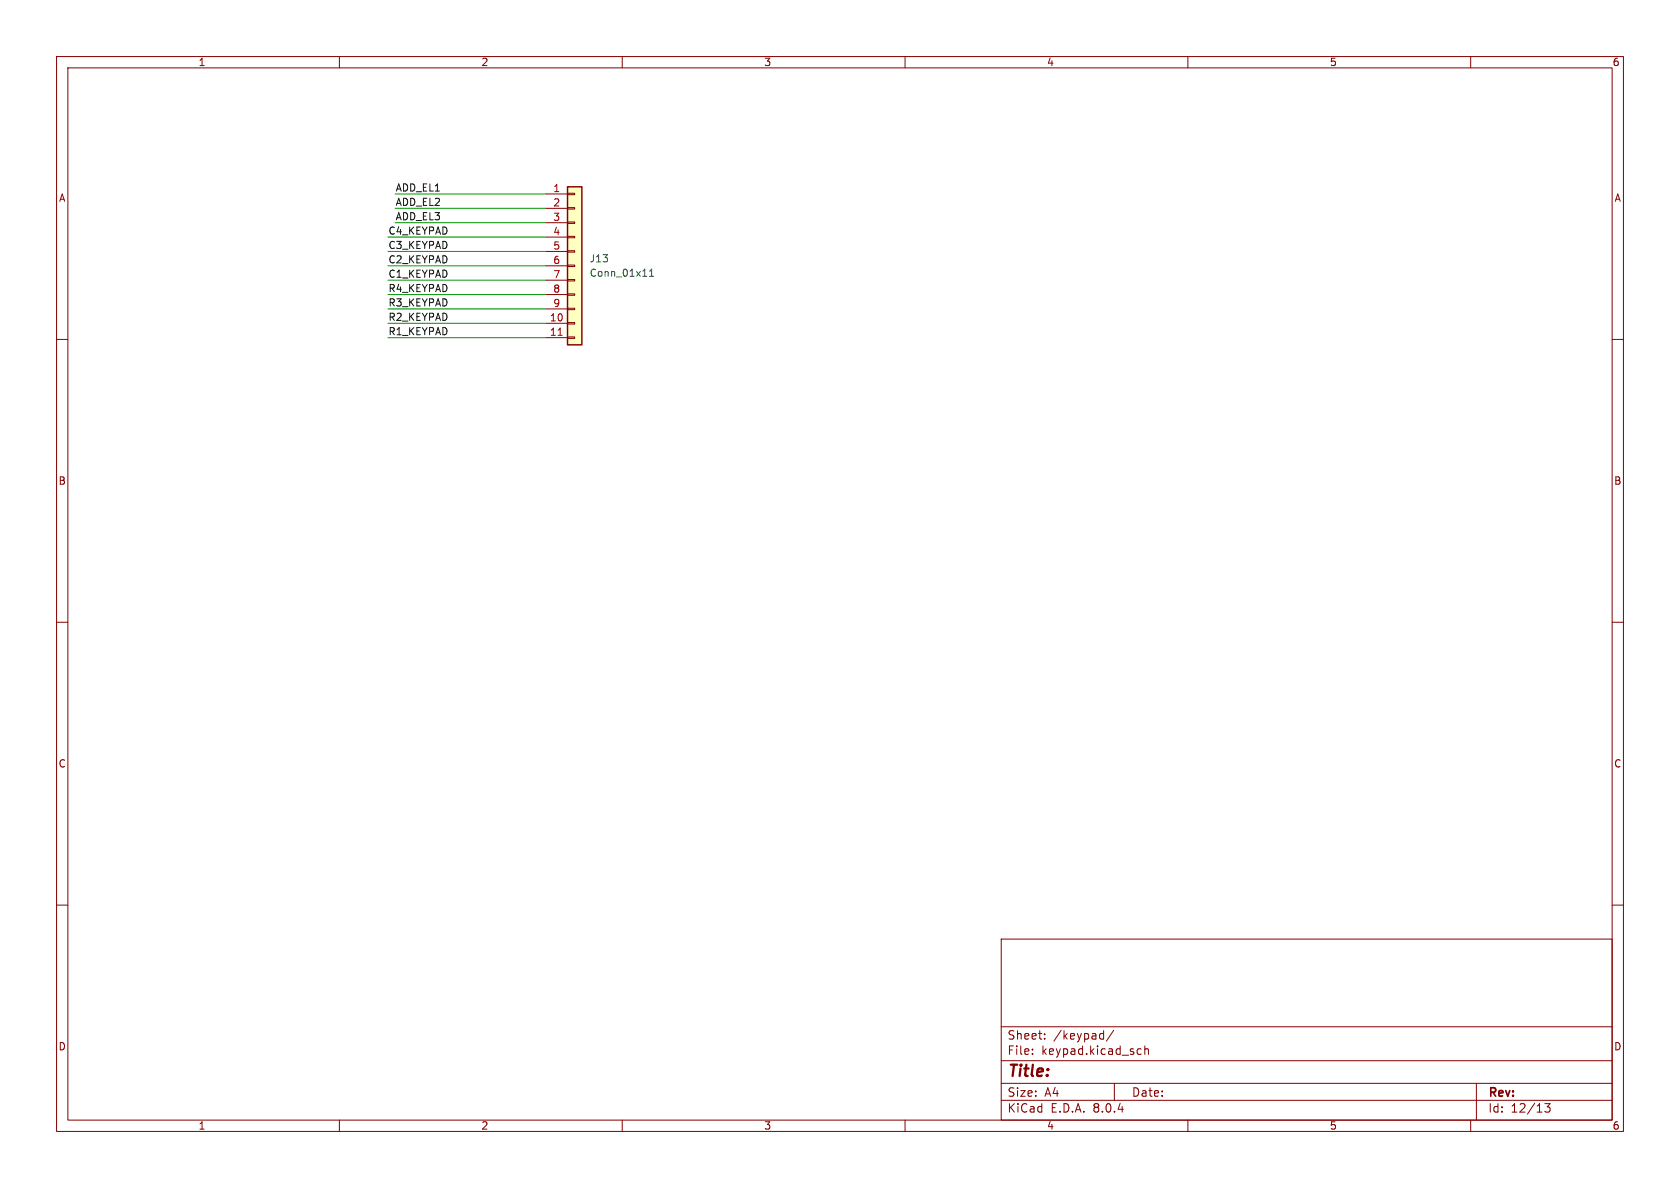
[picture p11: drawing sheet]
<svg xmlns="http://www.w3.org/2000/svg" width="297mm" height="210mm" viewBox="0 0 297 210" stroke-linecap="round" stroke-linejoin="round" font-family="sans-serif">
<g fill="none" stroke="#840000" stroke-width=".18">
<path d="M10 10h277v190h-277zM12 12h273v186h-273zM60 10v2M110 10v2M160 10v2M210 10v2M260 10v2M10 60h2M285 60h2M10 110h2M285 110h2M10 160h2"/>
<path d="M285 160h2M177 166h108v32h-108zM60 198v2M110 198v2M160 198v2M177 194.5h108M177 191.5h108M177 187.5h108M177 181.5h108M182.5 186.3v.1M182.5 185.5v.1M184.7 183.6v.1"/>
<path d="M184.7 182.8v.1M194.7 182.7l.4 .1M195.1 182.2v1.5M195.1 183.6l-.4 .1M196.9 182.1l-1.3 2M197 191.5v3M201.2 186.3h.5M201.2 185.5h.5M202.4 185.5l.2-.1 .4 .1v.9M202.4 184.9v1.5M210 198v2M260 198v2"/>
<path d="M261 191.5v6.5M273.1 195.1h.9l-.5 .6 .5 .1v.7l-.3 .1h-.4l-.2-.1"/>
</g>
<path d="M100.3 33h2.6v28h-2.6z" fill="#ffffc2"/>
<g fill="none" stroke="#840000" stroke-width=".18">
<path d="M96.5 34.3h3.8M96.5 36.8h3.8M96.5 39.4h3.8M100.3 39.2h1.3v.3h-1.3zM100.3 36.7h1.3v.3h-1.3zM100.3 34.2h1.3v.2h-1.3zM96.5 57.2h3.8M96.5 59.7h3.8M96.5 41.9h3.8M96.5 44.5h3.8M96.5 47h3.8M96.5 49.5h3.8"/>
<path d="M96.5 52.1h3.8M96.5 54.6h3.8M100.3 59.6h1.3v.2h-1.3zM100.3 57h1.3v.3h-1.3zM100.3 54.5h1.3v.2h-1.3zM100.3 51.9h1.3v.3h-1.3zM100.3 49.4h1.3v.3h-1.3zM100.3 46.9h1.3v.2h-1.3zM100.3 44.3h1.3v.3h-1.3zM100.3 41.8h1.3v.2h-1.3z"/>
</g>
<path d="M100.3 33h2.6v28h-2.6z" fill="none" stroke="#840000" stroke-width=".25"/>
<path d="M98.7 59.3h.7" fill="none" stroke="#a90000" stroke-width=".18"/>
<path d="M114.8 48.8h.8M114.8 47.9l.4-.3v1.2" fill="none" stroke="#006464" stroke-width=".18"/>
<path d="M69.8 39.4h26.7M69.8 36.8h26.7M69.8 34.3h26.7M68.6 52.1h27.9M68.6 41.9h27.9M68.6 57.2h27.9M68.6 59.7h27.9M68.6 54.6h27.9M68.6 49.5h27.9M68.6 47h27.9M68.6 44.5h27.9" fill="none" stroke="#009600" stroke-width=".18"/>
<text font-size="2.8" fill="#840000" x="178" y="190.9">Title:</text>
<g font-size="2.1" fill="#840000">
<text x="178" y="184">Sheet:</text>
<text x="186.2" y="184">/keypad/</text>
<text x="178" y="186.7">File:</text>
<text x="184.1" y="186.7">keypad.kicad_sch</text>
<text x="178" y="196.9">KiCad</text>
<text x="178" y="194.1">Size:</text>
<text x="184.7" y="194.1">A4</text>
<text x="185.7" y="196.9">E.D.A.</text>
<text x="193.3" y="196.9">8.0.4</text>
<text x="200" y="194.1">Date:</text>
<text x="263" y="194.3">Rev:</text>
<text x="263" y="196.9">Id:</text>
<text x="267.1" y="196.9">12/13</text>
</g>
<g font-size="1.8" fill="#840000">
<text x="35" y="11.9">1</text>
<text x="85" y="11.9">2</text>
<text x="135" y="11.9">3</text>
<text x="185" y="11.9">4</text>
<text x="235" y="11.9">5</text>
<text x="285" y="11.9">6</text>
<text x="10.3" y="35.9">A</text>
<text x="285.3" y="35.9">A</text>
<text x="10.3" y="85.9">B</text>
<text x="285.3" y="85.9">B</text>
<text x="10.3" y="135.9">C</text>
<text x="285.3" y="135.9">C</text>
<text x="10.3" y="185.9">D</text>
<text x="285.3" y="185.9">D</text>
<text x="35" y="199.9">1</text>
<text x="85" y="199.9">2</text>
<text x="135" y="199.9">3</text>
<text x="185" y="199.9">4</text>
<text x="235" y="199.9">5</text>
<text x="285" y="199.9">6</text>
</g>
<g font-size="1.8" fill="#0f0f0f">
<text x="69.8" y="33.9">ADD_EL1</text>
<text x="68.6" y="41.6">C4_KEYPAD</text>
<text x="69.8" y="39">ADD_EL3</text>
<text x="69.8" y="36.5">ADD_EL2</text>
<text x="68.6" y="44.1">C3_KEYPAD</text>
<text x="68.6" y="46.6">C2_KEYPAD</text>
<text x="68.6" y="51.7">R4_KEYPAD</text>
<text x="68.6" y="49.2">C1_KEYPAD</text>
<text x="68.6" y="59.3">R1_KEYPAD</text>
<text x="68.6" y="54.3">R3_KEYPAD</text>
<text x="68.6" y="56.8">R2_KEYPAD</text>
</g>
<g font-size="1.8" fill="#a90000">
<text x="97.7" y="34">1</text>
<text x="97.7" y="36.6">2</text>
<text x="97.7" y="39.1">3</text>
<text x="97.7" y="41.7">4</text>
<text x="97.7" y="44.2">5</text>
<text x="97.7" y="46.7">6</text>
<text x="97.7" y="49.3">7</text>
<text x="97.7" y="51.8">8</text>
<text x="97.1" y="56.9">10</text>
<text x="97.1" y="59.4">11</text>
<text x="97.7" y="54.4">9</text>
</g>
<g font-size="1.8" fill="#006464">
<text x="104.1" y="46.6">J13</text>
<text x="104.1" y="49.1">Conn_01x11</text>
</g>
</svg>
